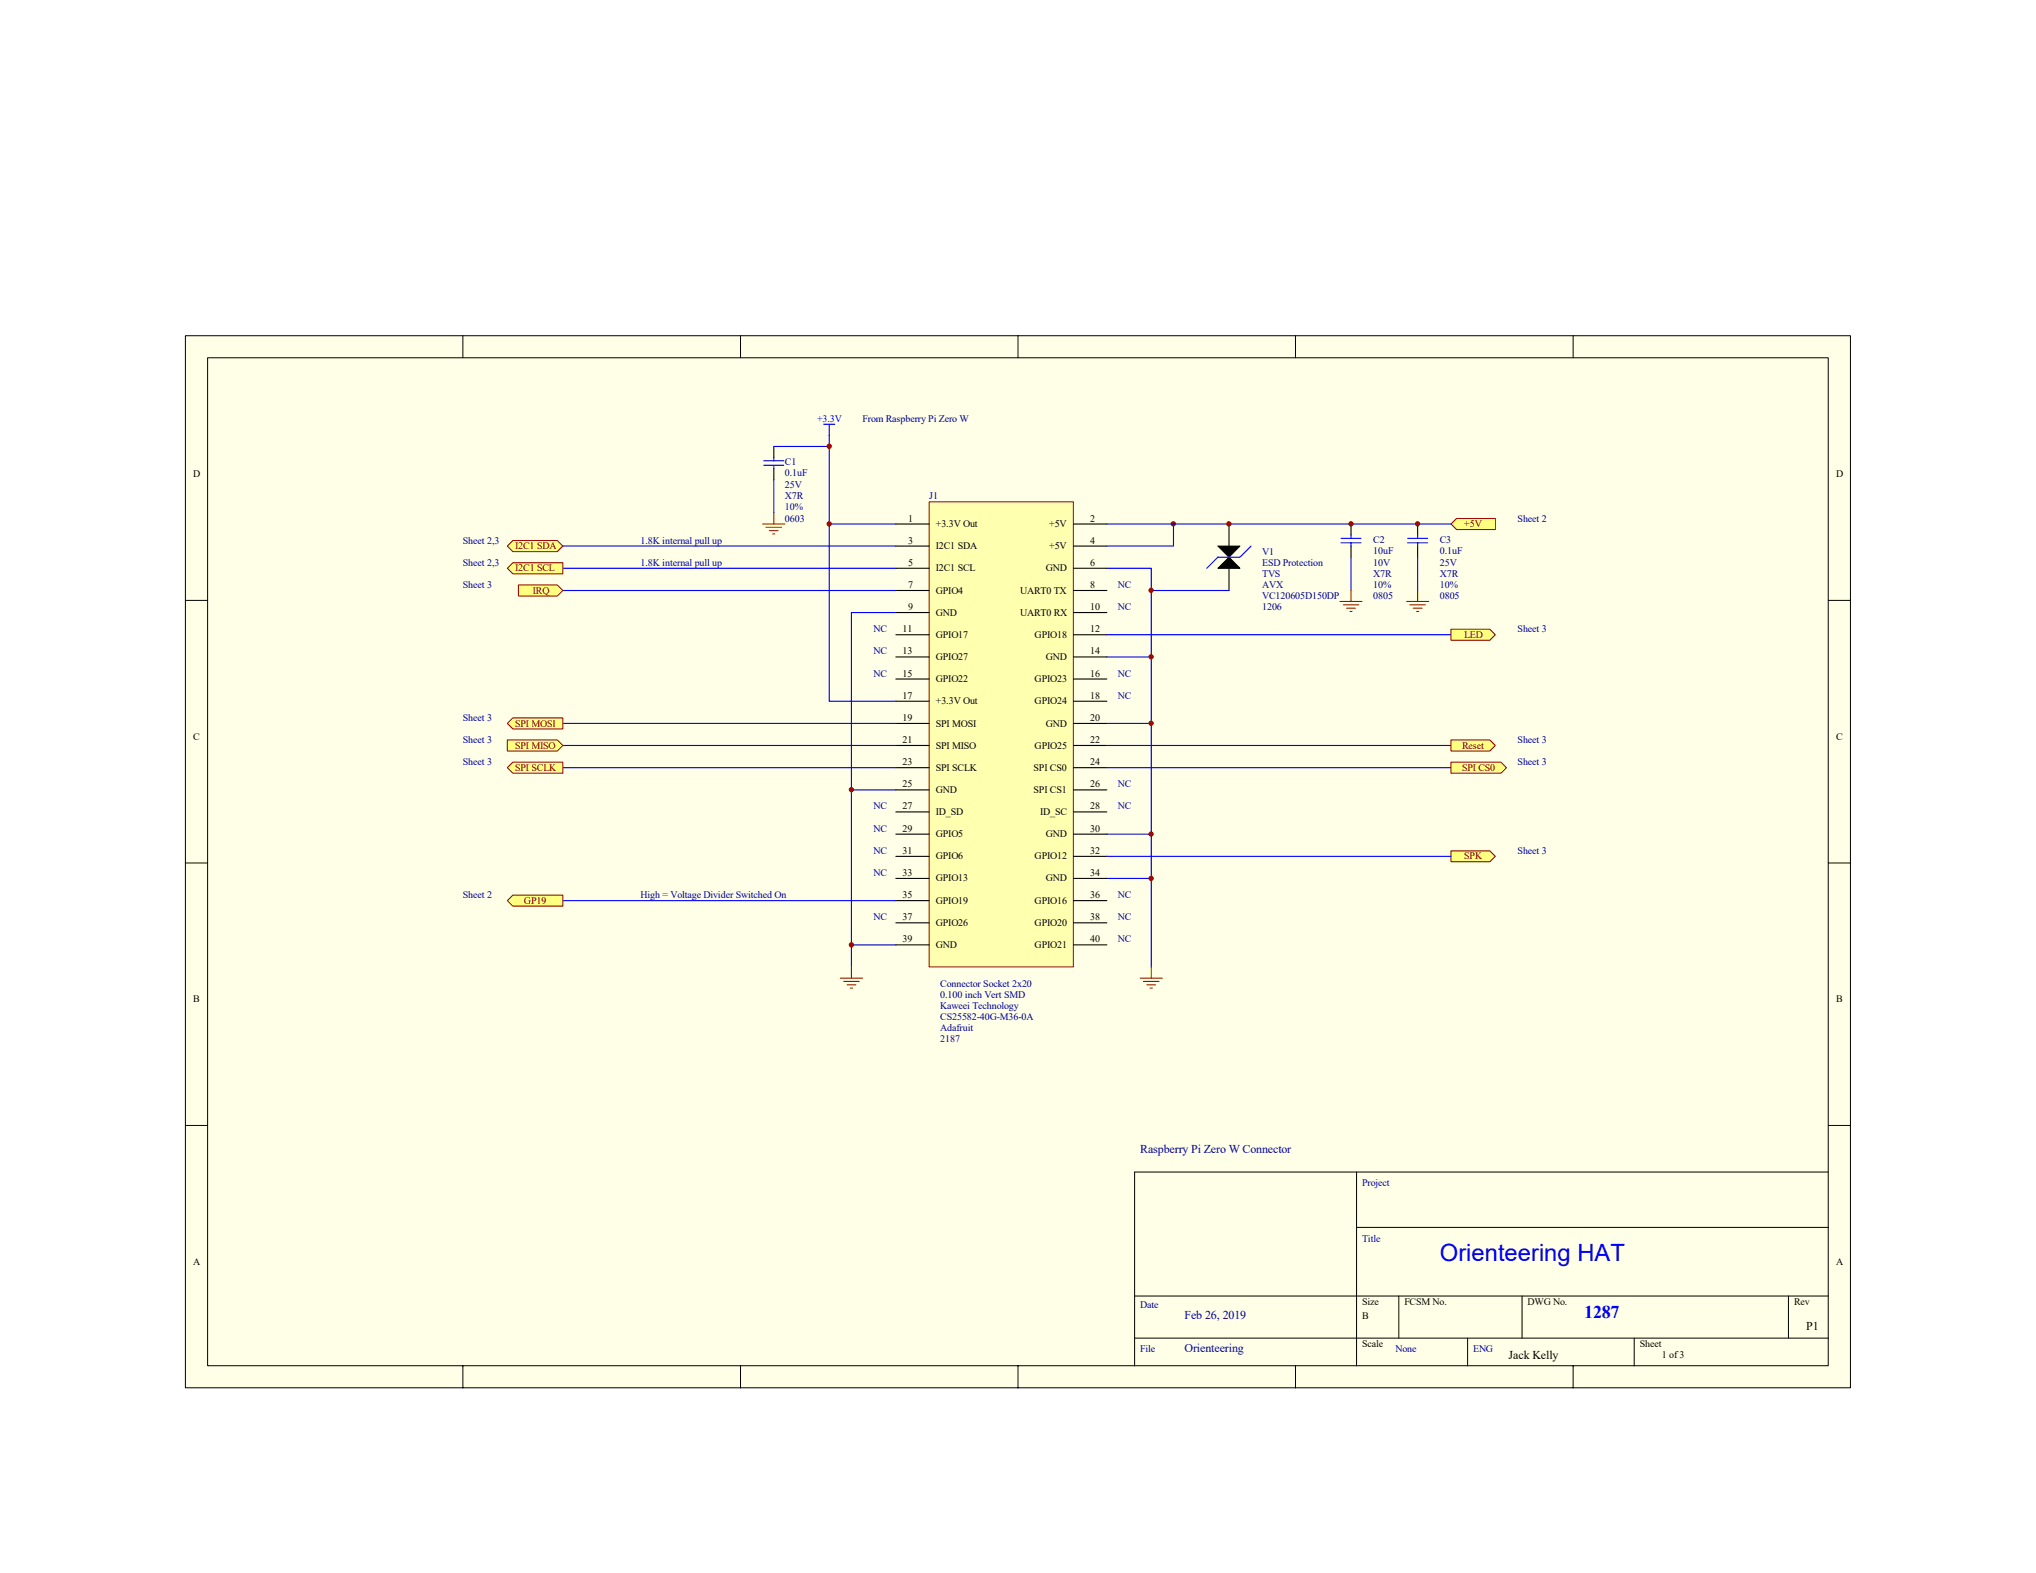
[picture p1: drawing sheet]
<svg xmlns="http://www.w3.org/2000/svg" width="279mm" height="216mm" viewBox="0 0 279 216" stroke-linecap="round" stroke-linejoin="round" font-family="sans-serif">
<path d="M25.4 46.1h228.5v144.4h-228.5z" fill="#ffffe8"/>
<g fill="none" stroke="#000" stroke-width=".14">
<path d="M25.4 46.1h228.5v144.4h-228.5zM28.5 49.1h222.4v138.4h-222.4zM63.5 46.1v3M101.6 46.1v3M139.7 46.1v3M177.8 46.1v3M215.9 46.1v3M25.4 82.4h3.1M250.9 82.4h3.1M25.4 118.4h3.1M250.9 118.4h3.1M25.4 154.5h3.1"/>
<path d="M250.9 154.5h3.1M155.7 177.9h95.2M186.2 168.5h64.7M186.2 160.9v26.6M192 177.9v5.8M208.9 177.9v5.8M245.4 177.9v5.8M250.9 160.9h-95.2v26.6M63.5 187.5v3M101.6 187.5v3M139.7 187.5v3M155.7 183.7h95.2"/>
<path d="M177.8 187.5v3M201.4 183.7v3.8M215.9 187.5v3M224.3 183.7v3.8"/>
</g>
<g fill="none" stroke="#00f" stroke-width=".15">
<path d="M113 58.2h1.6M113.8 58.2v13.7h9.1M77.2 75h45.7M77.2 78h45.7M113.8 71.9v24.3h9.1M151.9 78h6.1v54.7M161 71.9v3.1h-9.1M122.9 84.1h-6.1v48.6M151.9 90.2h6.1M151.9 99.3h6.1M116.8 108.4h6.1M151.9 114.5h6.1"/>
<path d="M116.8 129.7h6.1M151.9 120.6h6.1"/>
</g>
<path d="M115.3 134.3h3.1M115.8 134.7h2.1M116.2 135.2h1.3M116.7 135.6h.3M116.8 132.7v1.6M156.5 134.3h3M156.9 134.7h2.1M157.4 135.2h1.2M157.8 135.6h.3M158 132.7v1.6" fill="none" stroke="#f00" stroke-width=".15"/>
<g fill="#800000" stroke="#800000" stroke-width=".14">
<circle cx="116.8" cy="129.7" r=".3"/>
<circle cx="116.8" cy="108.4" r=".3"/>
<circle cx="113.8" cy="71.9" r=".3"/>
<circle cx="161" cy="71.9" r=".3"/>
<circle cx="158" cy="90.1" r=".3"/>
<circle cx="158" cy="99.3" r=".3"/>
<circle cx="158" cy="114.5" r=".29"/>
<circle cx="158" cy="120.6" r=".3"/>
</g>
<g fill="#ffff80" stroke="#800000" stroke-width=".14">
<path d="M70.4 74.2h6.1l.7 .8-.7 .7h-6.1l-.8-.7z" fill-rule="evenodd"/>
<path d="M69.6 78l.8-.8h6.8v1.6h-6.8z" fill-rule="evenodd"/>
</g>
<path d="M151.9 71.9h47.2" fill="none" stroke="#00f" stroke-width=".15"/>
<path d="M199.9 71.2h5.3v1.5h-5.3l-.8-.8z" fill-rule="evenodd" fill="#ffff80" stroke="#800000" stroke-width=".14"/>
<path d="M106.2 61.3v1.5M106.2 64.3v1.5" fill="none" stroke="#000" stroke-width=".15"/>
<path d="M104.8 63.9h2.7M104.8 63.2h2.7M106.2 62.8v.4M106.2 63.9v.4M106.2 65.8v4.6M106.2 61.3h7.6" fill="none" stroke="#00f" stroke-width=".15"/>
<path d="M104.7 71.9h3M105.1 72.4h2.2M105.6 72.8h1.2M106 73.3h.3M106.2 70.4v1.5" fill="none" stroke="#f00" stroke-width=".15"/>
<circle cx="113.8" cy="61.3" r=".3" fill="#800000" stroke="#800000" stroke-width=".14"/>
<path d="M127.5 68.9h19.8v63.8h-19.8z" fill="#ffffb0"/>
<path d="M127.5 68.9h19.8v63.8h-19.8z" fill="none" stroke="#800000" stroke-width=".14"/>
<g fill="none" stroke="#000" stroke-width=".15">
<path d="M122.9 71.9h4.6M122.9 75h4.6M122.9 78h4.6M147.3 71.9h4.6M147.3 75h4.6M147.3 78h4.6M168.7 71.9v3.1M168.7 78v3M122.9 81h4.6M122.9 84.1h4.6M122.9 87.1h4.6M122.9 90.2h4.6"/>
<path d="M122.9 93.2h4.6M122.9 96.2h4.6M122.9 99.3h4.6M147.3 81h4.6M147.3 84.1h4.6M147.3 87.1h4.6M147.3 90.2h4.6M147.3 93.2h4.6M147.3 96.2h4.6M147.3 99.3h4.6M122.9 102.3h4.6M122.9 105.4h4.6"/>
<path d="M122.9 108.4h4.6M122.9 111.4h4.6M122.9 114.5h4.6M122.9 117.5h4.6M147.3 102.3h4.6M147.3 105.4h4.6M147.3 108.4h4.6M147.3 111.4h4.6M147.3 114.5h4.6M147.3 117.5h4.6M122.9 120.6h4.6M122.9 123.6h4.6"/>
<path d="M122.9 126.7h4.6M122.9 129.7h4.6M147.3 120.6h4.6M147.3 123.6h4.6M147.3 126.7h4.6M147.3 129.7h4.6"/>
</g>
<path d="M167.1 75h3.1l-1.5 1.5zM168.7 76.5l1.5 1.5h-3.1z" fill="#000" stroke="#000" stroke-width=".14"/>
<path d="M171.7 75l-1.5 1.5h-3.1l-1.5 1.5M158 81h10.7M77.2 123.6h45.7" fill="none" stroke="#00f" stroke-width=".15"/>
<g fill="#800000" stroke="#800000" stroke-width=".14">
<circle cx="158" cy="81" r=".3"/>
<circle cx="168.6" cy="71.9" r=".3"/>
</g>
<path d="M70.4 122.9h6.8v1.5h-6.8l-.8-.8z" fill-rule="evenodd" fill="#ffff80" stroke="#800000" stroke-width=".14"/>
<path d="M185.4 71.9v1.5M185.4 75v1.5M194.5 71.9v1.5M194.5 75v1.5" fill="none" stroke="#000" stroke-width=".15"/>
<g fill="none" stroke="#00f" stroke-width=".15">
<path d="M184 74.5h2.8M184 73.9h2.8M185.4 73.4v.5M185.4 74.5v.5M185.4 76.5v4.5M193.2 74.5h2.7M193.2 73.9h2.7M194.5 76.5v4.5M194.5 73.4v.5M194.5 74.5v.5M77.2 99.3h45.7M77.2 102.3h45.7"/>
<path d="M77.2 105.4h45.7M151.9 105.4h47.2"/>
</g>
<path d="M183.9 82.5h3M184.3 83h2.2M184.8 83.5h1.2M185.3 83.9h.2M185.4 81v1.6M193 82.5h3.1M193.5 83h2.1M193.9 83.5h1.3M194.4 83.9h.3M194.5 81v1.6" fill="none" stroke="#f00" stroke-width=".15"/>
<g fill="#800000" stroke="#800000" stroke-width=".14">
<circle cx="185.4" cy="71.9" r=".3"/>
<circle cx="194.5" cy="71.9" r=".29"/>
</g>
<g fill="#ffff80" stroke="#800000" stroke-width=".14">
<path d="M69.6 99.3l.8-.8h6.8v1.6h-6.8z" fill-rule="evenodd"/>
<path d="M69.6 101.6h6.9l.7 .7-.7 .8h-6.9z" fill-rule="evenodd"/>
<path d="M70.4 104.6h6.8v1.5h-6.8l-.8-.7z" fill-rule="evenodd"/>
<path d="M199.1 104.6h6.9l.7 .8-.7 .7h-6.9z" fill-rule="evenodd"/>
</g>
<path d="M77.2 81h45.7M151.9 102.3h47.2" fill="none" stroke="#00f" stroke-width=".15"/>
<g fill="#ffff80" stroke="#800000" stroke-width=".14">
<path d="M71.1 80.3h5.4l.7 .7-.7 .8h-5.4z" fill-rule="evenodd"/>
<path d="M199.1 101.6h5.3l.8 .7-.8 .8h-5.3z" fill-rule="evenodd"/>
<path d="M199.1 116.8h5.3l.8 .7-.8 .8h-5.3z" fill-rule="evenodd"/>
</g>
<path d="M151.9 87.1h47.2" fill="none" stroke="#00f" stroke-width=".15"/>
<path d="M199.1 86.4h5.3l.8 .7-.8 .8h-5.3z" fill-rule="evenodd" fill="#ffff80" stroke="#800000" stroke-width=".14"/>
<path d="M151.9 117.5h47.2" fill="none" stroke="#00f" stroke-width=".15"/>
<text font-size="3.3" fill="#00f" x="197.6" y="173.1">Orienteering HAT</text>
<text font-size="2.5" fill="#00f" x="217.4" y="180.8">1287</text>
<g font-size="1.6" fill="#000080">
<text x="156.5" y="158.2">Raspberry Pi Zero W Connector</text>
<text x="162.6" y="181">Feb 26, 2019</text>
<text x="162.6" y="185.6">Orienteering</text>
</g>
<g font-size="1.6">
<text x="247.9" y="182.5">P1</text>
<text x="207" y="186.5">Jack Kelly</text>
</g>
<text font-size="1.4" fill="#00f" x="112.1" y="57.9">+3.3V</text>
<g font-size="1.4" fill="#000080">
<text x="118.4" y="57.9">From Raspberry Pi Zero W</text>
<text x="107.7" y="63.8">C1</text>
<text x="107.7" y="65.3">0.1uF</text>
<text x="107.7" y="67">25V</text>
<text x="107.7" y="68.5">X7R</text>
<text x="107.7" y="70.1">10%</text>
<text x="107.7" y="71.6">0603</text>
<text x="127.5" y="68.5">J1</text>
<text x="208.3" y="71.6">Sheet 2</text>
<text x="63.5" y="74.6">Sheet 2,3</text>
<text x="63.5" y="77.7">Sheet 2,3</text>
<text x="87.9" y="74.6">1.8K internal pull up</text>
<text x="87.9" y="77.7">1.8K internal pull up</text>
<text x="173.2" y="76.1">V1</text>
<text x="173.2" y="77.7">ESD Protection</text>
<text x="188.4" y="74.5">C2</text>
<text x="188.4" y="76">10uF</text>
<text x="188.4" y="77.7">10V</text>
<text x="197.6" y="74.5">C3</text>
<text x="197.6" y="76">0.1uF</text>
<text x="197.6" y="77.7">25V</text>
<text x="63.5" y="80.7">Sheet 3</text>
<text x="153.4" y="80.7">NC</text>
<text x="153.4" y="83.7">NC</text>
<text x="173.2" y="79.2">TVS</text>
<text x="173.2" y="80.7">AVX</text>
<text x="173.2" y="82.2">VC120605D150DP</text>
<text x="173.2" y="83.7">1206</text>
<text x="188.4" y="79.2">X7R</text>
<text x="188.4" y="80.7">10%</text>
<text x="188.4" y="82.2">0805</text>
<text x="197.6" y="79.2">X7R</text>
<text x="197.6" y="80.7">10%</text>
<text x="197.6" y="82.2">0805</text>
<text x="119.9" y="89.8">NC</text>
<text x="119.9" y="86.8">NC</text>
<text x="208.3" y="86.8">Sheet 3</text>
<text x="119.9" y="92.9">NC</text>
<text x="153.4" y="95.9">NC</text>
<text x="153.4" y="92.9">NC</text>
<text x="63.5" y="99">Sheet 3</text>
<text x="63.5" y="102">Sheet 3</text>
<text x="208.3" y="102">Sheet 3</text>
<text x="63.5" y="105">Sheet 3</text>
<text x="208.3" y="105">Sheet 3</text>
<text x="119.9" y="111.1">NC</text>
<text x="153.4" y="111.1">NC</text>
<text x="153.4" y="108.1">NC</text>
<text x="119.9" y="114.2">NC</text>
<text x="119.9" y="117.2">NC</text>
<text x="208.3" y="117.2">Sheet 3</text>
<text x="63.5" y="123.3">Sheet 2</text>
<text x="87.9" y="123.3">High = Voltage Divider Switched On</text>
<text x="119.9" y="120.2">NC</text>
<text x="153.4" y="123.3">NC</text>
<text x="119.9" y="126.3">NC</text>
<text x="153.4" y="129.3">NC</text>
<text x="153.4" y="126.3">NC</text>
<text x="129" y="135.4">Connector Socket 2x20</text>
<text x="129" y="137">0.100 inch Vert SMD</text>
<text x="129" y="138.5">Kaweei Technology</text>
<text x="129" y="140">CS25582-40G-M36-0A</text>
<text x="129" y="141.5">Adafruit</text>
<text x="129" y="143">2187</text>
<text x="186.9" y="162.8">Project</text>
<text x="186.9" y="170.4">Title</text>
<text x="156.5" y="179.5">Date</text>
<text x="156.5" y="185.6">File</text>
<text x="191.5" y="185.6">None</text>
<text x="202.2" y="185.6">ENG</text>
</g>
<g font-size="1.4">
<text x="26.5" y="65.5">D</text>
<text x="252" y="65.5">D</text>
<text x="124.6" y="71.6">1</text>
<text x="149.6" y="71.6">2</text>
<text x="124.6" y="74.6">3</text>
<text x="124.6" y="77.7">5</text>
<text x="128.4" y="72.3">+3.3V Out</text>
<text x="128.4" y="75.4">I2C1 SDA</text>
<text x="144" y="72.3">+5V</text>
<text x="144" y="75.4">+5V</text>
<text x="149.6" y="74.6">4</text>
<text x="149.6" y="77.7">6</text>
<text x="124.6" y="80.7">7</text>
<text x="124.6" y="83.7">9</text>
<text x="128.4" y="78.4">I2C1 SCL</text>
<text x="128.4" y="81.5">GPIO4</text>
<text x="140" y="81.5">UART0 TX</text>
<text x="143.5" y="78.4">GND</text>
<text x="149.6" y="80.7">8</text>
<text x="149.6" y="83.7">10</text>
<text x="123.8" y="86.8">11</text>
<text x="123.8" y="89.8">13</text>
<text x="128.4" y="84.5">GND</text>
<text x="128.4" y="87.5">GPIO17</text>
<text x="140" y="84.5">UART0 RX</text>
<text x="142" y="87.5">GPIO18</text>
<text x="149.6" y="86.8">12</text>
<text x="149.6" y="89.8">14</text>
<text x="123.8" y="92.9">15</text>
<text x="123.8" y="95.9">17</text>
<text x="128.4" y="90.6">GPIO27</text>
<text x="128.4" y="93.6">GPIO22</text>
<text x="142" y="93.6">GPIO23</text>
<text x="143.5" y="90.6">GND</text>
<text x="149.6" y="92.9">16</text>
<text x="149.6" y="95.9">18</text>
<text x="26.5" y="101.5">C</text>
<text x="123.8" y="99">19</text>
<text x="123.8" y="102">21</text>
<text x="128.4" y="96.7">+3.3V Out</text>
<text x="128.4" y="99.7">SPI MOSI</text>
<text x="142" y="96.7">GPIO24</text>
<text x="143.5" y="99.7">GND</text>
<text x="149.6" y="102">22</text>
<text x="149.6" y="99">20</text>
<text x="252" y="101.5">C</text>
<text x="123.8" y="105">23</text>
<text x="128.4" y="102.7">SPI MISO</text>
<text x="128.4" y="105.8">SPI SCLK</text>
<text x="141.8" y="105.8">SPI CS0</text>
<text x="142" y="102.7">GPIO25</text>
<text x="149.6" y="105">24</text>
<text x="123.8" y="108.1">25</text>
<text x="123.8" y="111.1">27</text>
<text x="128.4" y="108.8">GND</text>
<text x="128.4" y="111.9">ID_SD</text>
<text x="141.8" y="108.8">SPI CS1</text>
<text x="142.7" y="111.9">ID_SC</text>
<text x="149.6" y="108.1">26</text>
<text x="149.6" y="111.1">28</text>
<text x="123.8" y="114.2">29</text>
<text x="123.8" y="117.2">31</text>
<text x="128.4" y="114.9">GPIO5</text>
<text x="128.4" y="118">GPIO6</text>
<text x="142" y="118">GPIO12</text>
<text x="143.5" y="114.9">GND</text>
<text x="149.6" y="117.2">32</text>
<text x="149.6" y="114.2">30</text>
<text x="123.8" y="120.2">33</text>
<text x="123.8" y="123.3">35</text>
<text x="128.4" y="121">GPIO13</text>
<text x="128.4" y="124">GPIO19</text>
<text x="142" y="124">GPIO16</text>
<text x="143.5" y="121">GND</text>
<text x="149.6" y="123.3">36</text>
<text x="149.6" y="120.2">34</text>
<text x="123.8" y="126.3">37</text>
<text x="123.8" y="129.3">39</text>
<text x="128.4" y="127.1">GPIO26</text>
<text x="128.4" y="130.1">GND</text>
<text x="142" y="127.1">GPIO20</text>
<text x="142" y="130.1">GPIO21</text>
<text x="149.6" y="126.3">38</text>
<text x="149.6" y="129.3">40</text>
<text x="26.5" y="137.6">B</text>
<text x="252" y="137.6">B</text>
<text x="26.5" y="173.6">A</text>
<text x="252" y="173.6">A</text>
<text x="186.9" y="179.1">Size</text>
<text x="192.7" y="179.1">FCSM No.</text>
<text x="209.6" y="179.1">DWG No.</text>
<text x="246.2" y="179.1">Rev</text>
<text x="186.9" y="184.8">Scale</text>
<text x="186.9" y="181.1">B</text>
<text x="225" y="184.8">Sheet</text>
<text x="228" y="186.4">1 of 3</text>
</g>
<g font-size="1.4" fill="#800000">
<text x="70.7" y="75.4">I2C1 SDA</text>
<text x="200.9" y="72.3">+5V</text>
<text x="70.7" y="78.4">I2C1 SCL</text>
<text x="73.1" y="81.5">IRQ</text>
<text x="200.9" y="87.5">LED</text>
<text x="70.7" y="99.7">SPI MOSI</text>
<text x="70.7" y="102.7">SPI MISO</text>
<text x="70.7" y="105.8">SPI SCLK</text>
<text x="200.6" y="105.8">SPI CS0</text>
<text x="200.6" y="102.7">Reset</text>
<text x="200.9" y="118">SPK</text>
<text x="71.9" y="124">GP19</text>
</g>
</svg>
